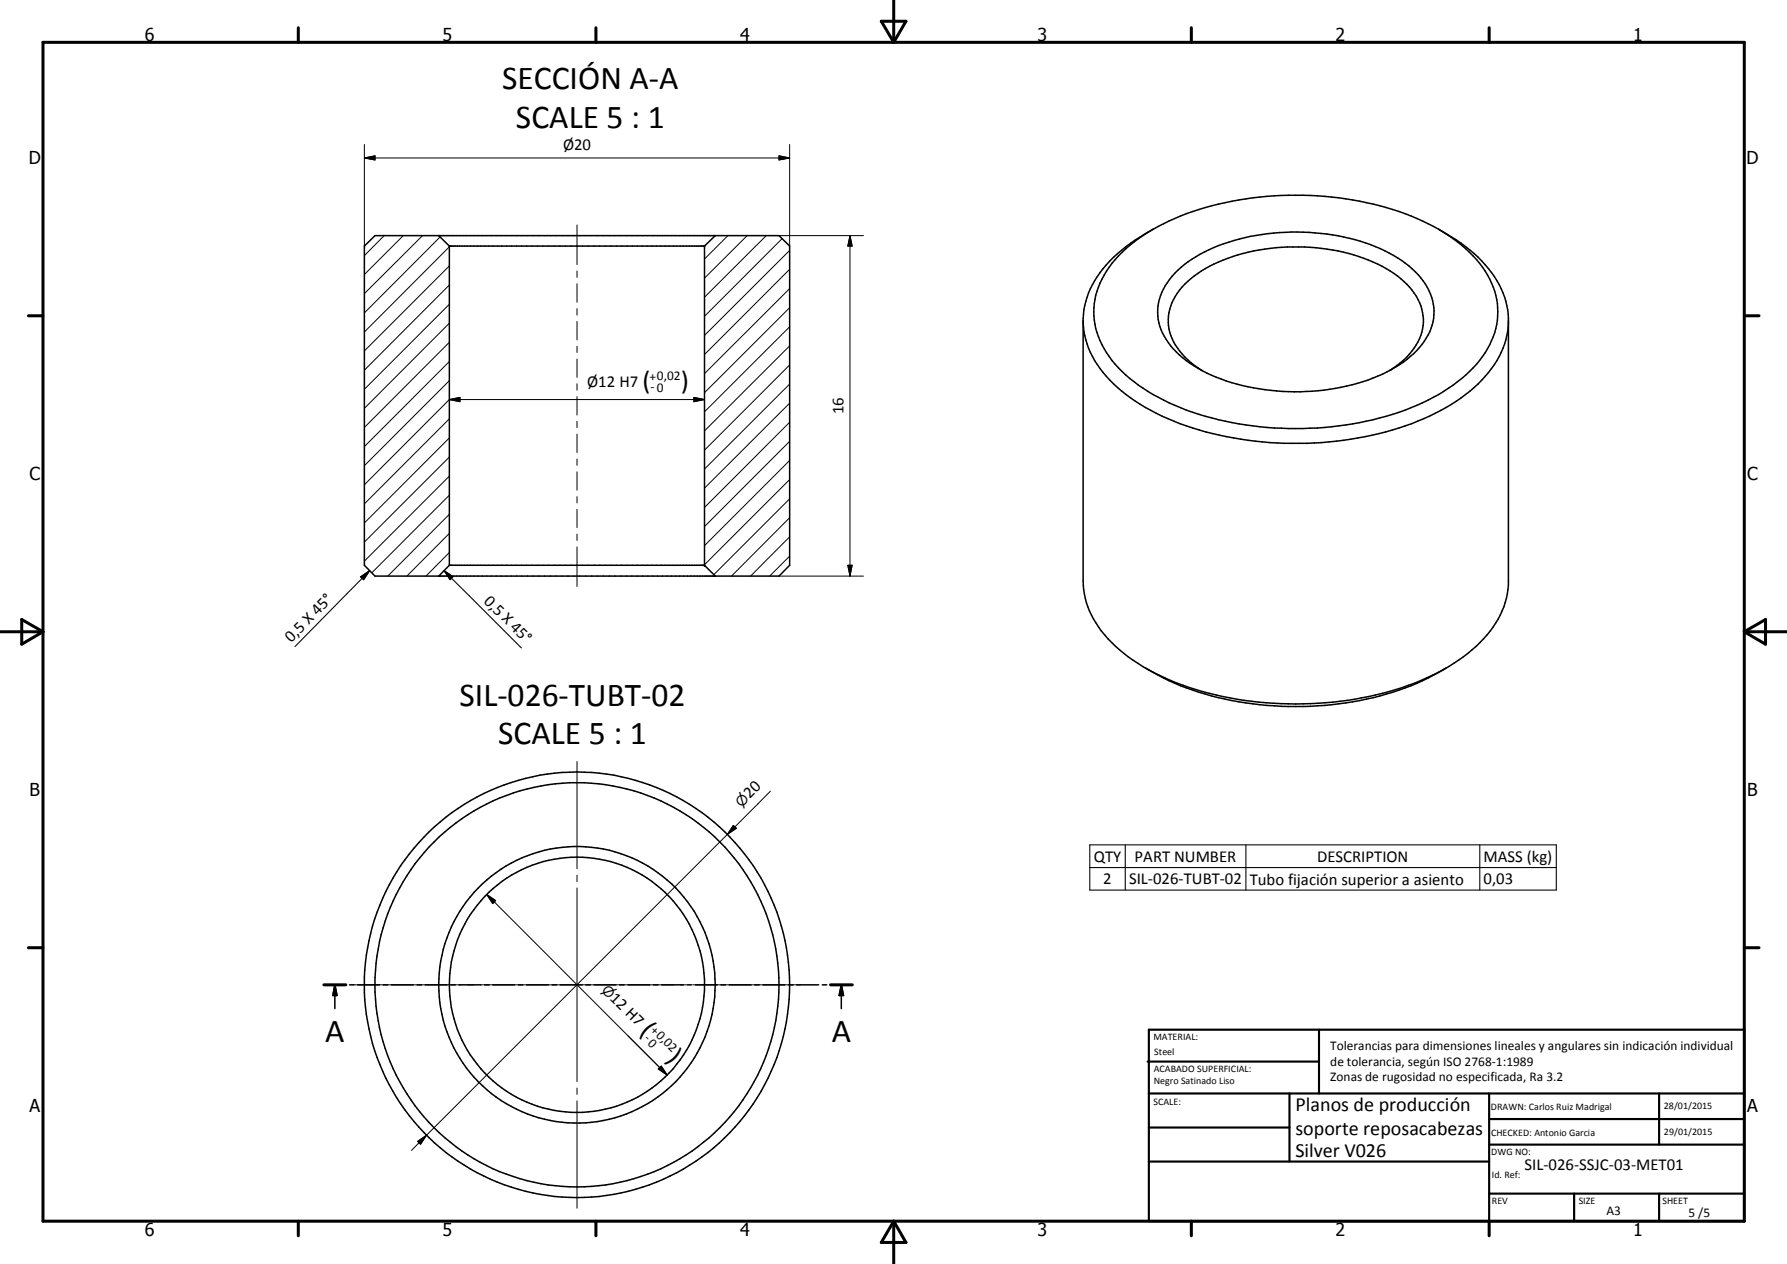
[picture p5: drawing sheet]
<svg xmlns="http://www.w3.org/2000/svg" width="420mm" height="297mm" viewBox="0 0 420 297" stroke-linecap="round" stroke-linejoin="round" font-family="sans-serif">
<g fill="none" stroke="#000" stroke-width=".35">
<path d="M85.7 57.8l2.5-2.4h95l2.5 2.4v75l-2.5 2.6h-95l-2.5-2.6zM103.2 55.4l2.5 2.4M105.7 57.8v75M105.7 57.8h59.9M165.6 57.8v75M168.2 55.4l-2.6 2.4M271.1 53.9a27.7 27.7 0 0 0-12.8 13.6 17.3 17.3 0 0 0 3.1 17.2 41.5 41.5 0 0 0 19 12.2 77.6 77.6 0 0 0 51.4-1.1 37.1 37.1 0 0 0 16.8-12 17.2 17.2 0 0 0-.7-21.9 33.7 33.7 0 0 0-9.6-8M271.1 53.9a36.6 36.6 0 0 0-13.1 11.1 18.5 18.5 0 0 0-3.3 9.8v61.8a19.9 19.9 0 0 0 5.8 13.5 47.7 47.7 0 0 0 22.2 12.4 81.2 81.2 0 0 0 51.3-2.6l5.4-2.5M271.1 53.9a67.6 67.6 0 0 1 31.9-8 72.2 72.2 0 0 1 32.8 6.7l2.5 1.3M338.3 53.9a36.6 36.6 0 0 1 13.1 11.1 18.6 18.6 0 0 1 3.3 9.8v62.8a21.8 21.8 0 0 1-8.6 15.1 58.9 58.9 0 0 1-29.7 12.5 75.7 75.7 0 0 1-41.5-5.2l-5.6-3M254.7 75.8a20.8 20.8 0 0 0 7.1 14.4 47.9 47.9 0 0 0 20.2 10.8 80.5 80.5 0 0 0 54.1-3.2 35.3 35.3 0 0 0 15.8-13 18.4 18.4 0 0 0 2.8-9M276.3 64.2a33.2 33.2 0 0 1 16.4-8.4 52.5 52.5 0 0 1 32.9 3.1 20.5 20.5 0 0 1 10.7 10.2 11.6 11.6 0 0 1-2.6 12.6 24.7 24.7 0 0 1-8.6 6.2 51.9 51.9 0 0 1-41.4-.2 21 21 0 0 1-10.7-10.2 11.9 11.9 0 0 1 2.6-12.6z"/>
<path d="M282.6 87.1a17 17 0 0 1-7.6-9 11.9 11.9 0 0 1 4.2-11.9 34.4 34.4 0 0 1 18.1-7.7 47.1 47.1 0 0 1 25.6 3.1 20.5 20.5 0 0 1 10.9 9.6 11 11 0 0 1-2.4 12l-2.1 2.1-2.6 1.8M105.7 132.8l-2.5 2.6M105.7 132.8h59.9M165.6 132.8l2.6 2.6M76.1 231.4h5.2M78.7 231.4l.5 2.5h-.9zM78.7 231.4v5.6M82.2 231.4h1M84.1 231.4h5.1M90.1 231.4h1.1M92 231.4h5.2M98.1 231.4h1"/>
<path d="M100 231.4h5.1M106 231.4h1M107.9 231.4h5.2M113.9 231.4h1.1M115.9 231.4h5.1M121.9 231.4h1M123.8 231.4h5.1M129.8 231.4h1.1M131.7 231.4h5.2M137.7 231.4h1.1M139.7 231.4h5.1M145.7 231.4h1.1"/>
<path d="M147.6 231.4h5.2M153.6 231.4h1.1M155.6 231.4h5.1M161.6 231.4h1M163.5 231.4h5.1M169.5 231.4h1.1M171.4 231.4h5.2M177.4 231.4h1.1M179.4 231.4h5.1M185.4 231.4h1.1M187.3 231.4h5.2M193.3 231.4h1.1"/>
<path d="M195.3 231.4h5.1M197.8 231.4l.5 2.5h-1zM197.8 231.4v5.6"/>
<circle cx="135.6" cy="231.4" r="50"/>
<circle cx="135.7" cy="231.4" r="47.5"/>
<circle cx="135.7" cy="231.4" r="32.5"/>
<circle cx="135.7" cy="231.4" r="30"/>
</g>
<g fill="#000">
<circle cx="165.6" cy="57.8" r=".18"/>
<circle cx="165.6" cy="132.8" r=".18"/>
</g>
<g fill="none" stroke="#000" stroke-width=".71">
<path d="M10.1 9.9h400v277.1h-400zM70.1 6.5v3.4M140.1 6.5v3.4M207.2 5h5.8l-2.9 4.9zM210.1 0v9.9M280.1 6.5v3.4M350.1 6.5v3.4M6.7 74.2h3.4M410.1 74.2h3.5M.1 148.5h10M5.1 145.6l5 2.9-5 2.9zM410.1 148.5h10"/>
<path d="M410.1 148.5l5-2.9v5.8zM6.7 222.7h3.4M76.1 231.4h5.2M195.3 231.4h5.1M410.1 222.7h3.5M70.1 287v3.4M140.1 287v3.4M210.1 287v10M210.1 287l2.9 5h-5.8zM280.1 287v3.4M350.1 287v3.4"/>
</g>
<g fill="none" stroke="#000" stroke-width=".51">
<path d="M269.8 249.5h40.3M270.1 242h140v45h-140zM270.1 257h140M303.2 257v16M310.1 242v15M350.1 257v30M390.1 257v12M270.1 265h33.1M270.1 273h80M350.1 269h60M350.1 263h60M350.1 280.5h60"/>
<path d="M370.1 280.5v6.5M390.1 280.5v6.5"/>
</g>
<g fill="#000">
<path d="M85.7 37.1l2.5-.5v1zM183.2 36.6l2.5 .5-2.5 .5zM199.8 55.4l.6 2.4h-1.1zM105.7 93.9l2.5-.5v1zM163.1 93.4l2.5 .5-2.5 .5zM84.8 135.6l2.1-1.5-1.4 2.1zM104.4 134.1l2.1 1.4-.7 .7zM199.3 132.8h1.1l-.6 2.6zM172.4 194l.7 .6-2.1 1.5zM114.5 210.2l2 1.4-.6 .7zM78.7 231.4l.5 2.5h-.9zM197.8 231.4l.5 2.5h-1z"/>
<path d="M154.8 251.2l.7-.7 1.4 2.1zM98.2 268.2l2.1-1.4-1.4 2.1z"/>
</g>
<g fill="none" stroke="#000" stroke-width=".24">
<path d="M85.7 37.1l2.5-.5v1zM85.7 37.1h100M85.7 34v23.8M183.2 36.6l2.5 .5-2.5 .5zM185.7 34v23.8M90.3 55.4l-4.6 4.7M94.8 55.4l-9.1 9.1M99.3 55.4l-13.6 13.6M103.5 55.7l-17.8 17.8M105.7 58l-20 20M135.7 52.9v9.3M171.1 55.4l-5.5 5.5"/>
<path d="M175.7 55.4l-10.1 10M180.2 55.4l-14.6 14.4M183.2 55.4h19.8M183.9 56.1l-18.3 18.2M185.7 58.8l-20.1 20M199.8 55.4l.6 2.4h-1.1zM199.8 55.4v80M105.7 75.9l-20 20.1M105.7 71.5l-20 20M105.7 67l-20 20M105.7 62.5l-20 20M135.7 63.7v1.5"/>
<path d="M135.7 66.7v4.3M135.7 72.5v1.5M135.7 75.5v4.4M185.7 76.8l-20.1 20M185.7 72.3l-20.1 20M185.7 67.8l-20.1 20M185.7 63.3l-20.1 20M105.7 93.9l2.5-.5v1zM105.7 98.4l-20 20M105.7 93.9l-20 20M105.7 89.5l-20 19.9M105.7 85l-20 19.9"/>
<path d="M105.7 80.4l-20 20.1M105.7 93.9h59.9M135.7 81.4v1.4M135.7 84.4v4.3M135.7 90.2v1.5M135.7 93.2v4.3M135.7 99v1.5M163.1 93.4l2.5 .5-2.5 .5zM185.7 99.2l-20.1 20.1M185.7 94.7l-20.1 20M185.7 90.3l-20.1 19.9M185.7 85.8l-20.1 20"/>
<path d="M185.7 81.3l-20.1 20M105.7 116.4l-18.3 18.2M105.7 111.9l-20 20M105.7 107.4l-20 20M105.7 102.9l-20 20M135.7 102v4.3M135.7 107.9v1.4M135.7 110.9v4.3M135.7 116.7v1.5M135.7 119.7v4.3M185.7 117.2l-17.9 17.8M185.7 112.7l-20.1 20"/>
<path d="M185.7 108.2l-20.1 20M185.7 103.7l-20.1 20M105.7 129.8l-5.6 5.6M105.7 125.3l-10 10.1M105.7 120.9l-14.5 14.5M135.7 125.5v1.5M135.7 128.5v9.3M183.2 135.4h19.8M185.7 130.7l-4.7 4.7M185.7 126.2l-9.2 9.2M185.7 121.7l-13.7 13.7M199.3 132.8h1.1l-.6 2.6z"/>
<path d="M135.7 178.9v25.3M172.4 194l.7 .6-2.1 1.5zM181.1 185.9l-80.8 80.9M114.5 210.2l2 1.4-.6 .7zM114.5 210.2l40.6 40.7M135.7 205.7v1.5M135.7 208.7v45.5M83.1 231.4h25.3M109.9 231.4h1.5M112.9 231.4h45.5M159.9 231.4h1.5M162.9 231.4h25.3"/>
<path d="M135.7 255.7v1.5M135.7 258.7v25.2M147.6 243.4l9.3 9.2M154.8 251.2l.7-.7 1.4 2.1zM98.2 268.2l2.1-1.4-1.4 2.1zM100.3 266.8l-3.5 3.5"/>
</g>
<path d="M84.8 135.6l2.1-1.5-1.4 2.1zM86.9 134.1l-17.5 17.8M104.4 134.1l2.1 1.4-.7 .7zM104.4 134.1l18.2 18.2M256.2 198.5h109.7v10.7h-109.7zM264.6 198.5v10.7M292.9 198.5v10.7M347.9 198.5v10.7M256.2 203.9h109.7" fill="none" stroke="#000" stroke-width=".25"/>
<g font-size="7.9">
<text x="118.1" y="21">SECCIÓN A-A</text>
<text x="121.3" y="30">SCALE 5 : 1</text>
<text x="108.1" y="165.9">SIL-026-TUBT-02</text>
<text x="117.2" y="174.9">SCALE 5 : 1</text>
<text x="76.5" y="244.9">A</text>
<text x="195.6" y="244.9">A</text>
</g>
<g font-size="6.3">
<text x="151.1" y="91.4">(</text>
<text x="160.1" y="91.4">)</text>
<text x="150.4" y="242.4" transform="rotate(45 150.4 242.4)">(</text>
<text x="156.7" y="248.8" transform="rotate(45 156.7 248.8)">)</text>
</g>
<g font-size="4.7">
<text x="304.6" y="261.2">Planos de producción</text>
<text x="304.6" y="266.6">soporte reposacabezas</text>
<text x="304.6" y="272">Silver V026</text>
</g>
<g font-size="4.2">
<text x="34" y="9.6">6</text>
<text x="104" y="9.6">5</text>
<text x="174" y="9.6">4</text>
<text x="244" y="9.6">3</text>
<text x="314" y="9.6">2</text>
<text x="384" y="9.6">1</text>
<text x="6.8" y="38.7">D</text>
<text x="410.6" y="38.7">D</text>
<text x="7" y="112.9">C</text>
<text x="410.8" y="112.9">C</text>
<text x="7" y="187.1">B</text>
<text x="410.8" y="187.1">B</text>
<text x="7" y="261.4">A</text>
<text x="410.8" y="261.4">A</text>
<text x="34" y="290.4">6</text>
<text x="104" y="290.4">5</text>
<text x="174" y="290.4">4</text>
<text x="244" y="290.4">3</text>
<text x="314" y="290.4">2</text>
<text x="384" y="290.4">1</text>
</g>
<g font-size="3.9">
<text x="132.4" y="35.2">Ø20</text>
<text x="138" y="90.9">Ø12 H7</text>
<text x="198.3" y="97.4" transform="rotate(-90 198.3 97.4)">16</text>
<text x="113.6" y="141.4" transform="rotate(45 113.6 141.4)">0,5 X 45°</text>
<text x="68.5" y="151" transform="rotate(-45 68.5 151)">0,5 X 45°</text>
<text x="176.3" y="187.8" transform="rotate(-45 176.3 187.8)">20</text>
<text x="257.2" y="202.5">QTY</text>
<text x="266.8" y="202.5">PART NUMBER</text>
<text x="309.7" y="202.5">DESCRIPTION</text>
<text x="348.8" y="202.6">MASS (kg)</text>
<text x="259.4" y="207.8">2</text>
<text x="265.5" y="207.8">SIL-026-TUBT-02</text>
<text x="293.8" y="207.9">Tubo fijación superior a asiento</text>
<text x="348.8" y="207.8">0,03</text>
<text x="143.2" y="234.8" transform="rotate(45 143.2 234.8)">12 H7</text>
<text x="358.5" y="275">SIL-026-SSJC-03-MET01</text>
</g>
<g font-size="3.3">
<text x="174.3" y="189.8" transform="rotate(-45 174.3 189.8)">n</text>
<text x="141.3" y="232.8" transform="rotate(45 141.3 232.8)">n</text>
</g>
<g font-size="3.1">
<text x="152.7" y="89.5">+0,02</text>
<text x="153" y="91.9">-0</text>
<text x="151.3" y="244.2" transform="rotate(45 151.3 244.2)">-0</text>
<text x="152.8" y="242.2" transform="rotate(45 152.8 242.2)">+0,02</text>
<text x="312.7" y="246.8">Tolerancias para dimensiones lineales y angulares sin indicación individual</text>
<text x="312.7" y="250.4">de tolerancia, según ISO 2768-1:1989</text>
<text x="312.7" y="254">Zonas de rugosidad no especificada, Ra 3.2</text>
<text x="377.7" y="285.6">A3</text>
<text x="397" y="285.9">5 /5</text>
</g>
<g font-size="2.4">
<text x="271.2" y="244.4">MATERIAL:</text>
<text x="271.3" y="252">ACABADO SUPERFICIAL:</text>
<text x="271.4" y="247.9">Steel</text>
<text x="271.3" y="254.6">Negro Satinado Liso</text>
<text x="271.2" y="259.7">SCALE:</text>
<text x="350.6" y="260.8">DRAWN: Carlos Ruiz Madrigal</text>
<text x="391.2" y="260.6">28/01/2015</text>
<text x="350.6" y="267">CHECKED: Antonio Garcia</text>
<text x="391.2" y="266.7">29/01/2015</text>
<text x="350.6" y="271.4">DWG NO:</text>
<text x="350.8" y="276.9">Id. Ref:</text>
<text x="350.8" y="282.8">REV</text>
<text x="371.2" y="282.9">SIZE</text>
<text x="390.9" y="282.9">SHEET</text>
</g>
</svg>
